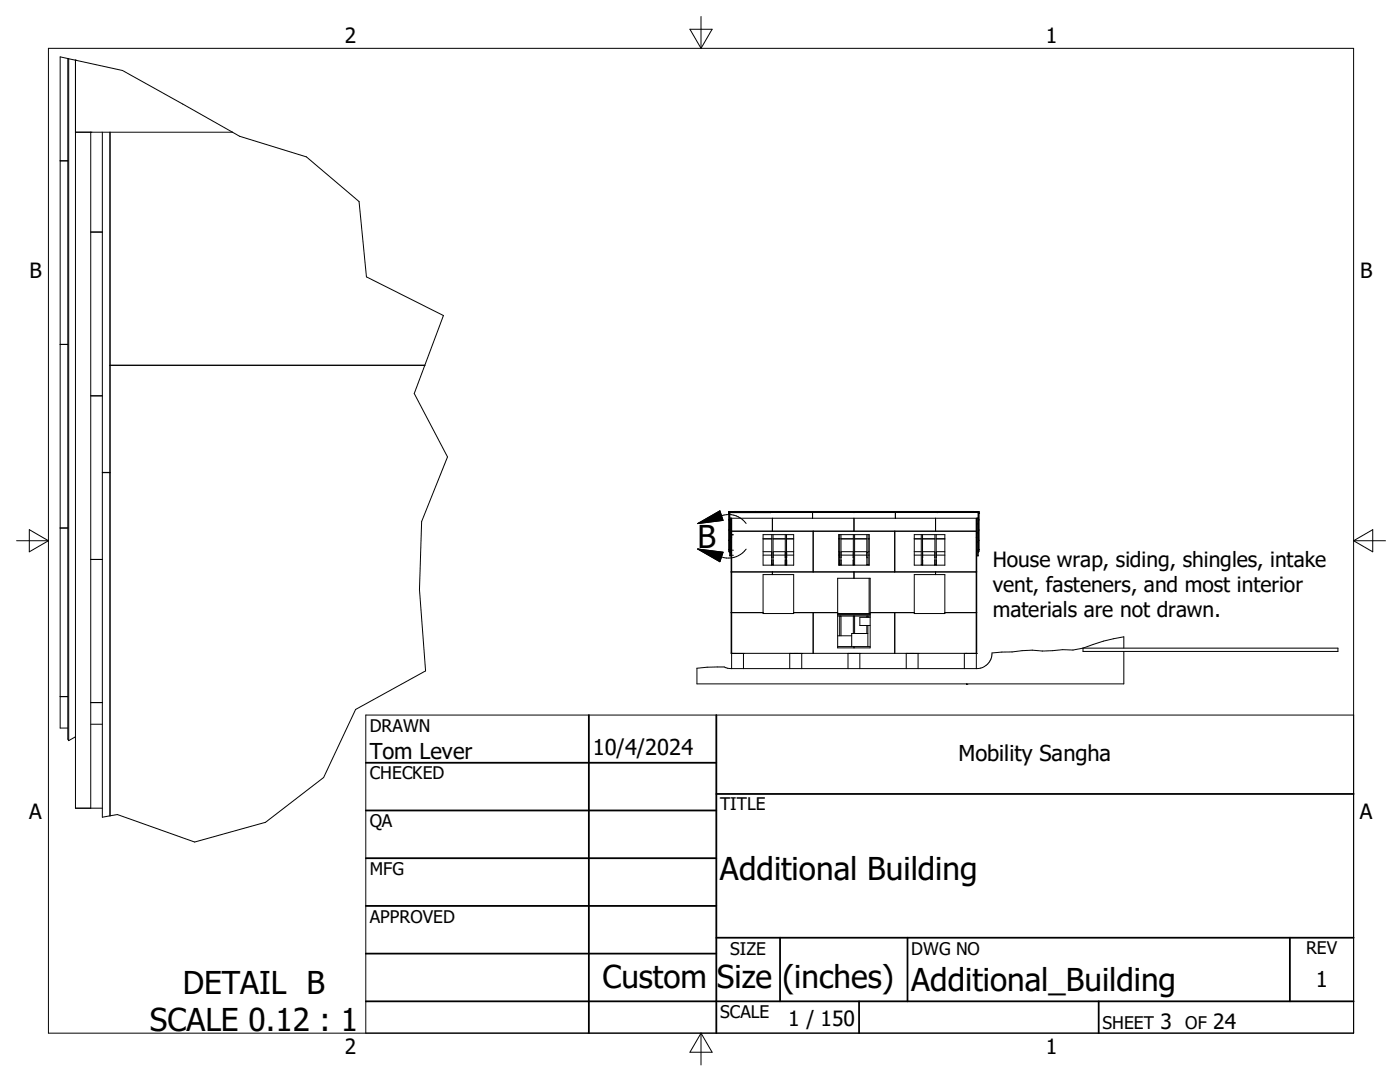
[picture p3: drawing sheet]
<svg xmlns="http://www.w3.org/2000/svg" width="279mm" height="216mm" viewBox="0 0 279 216" stroke-linecap="round" stroke-linejoin="round" font-family="sans-serif">
<g fill="none" stroke="#000" stroke-width=".2">
<path d="M9.7 9.6h260.4v196.6h-260.4zM13.5 11.7l-1.5-.4v134h1.5M13.5 11.7h.2M13.5 11.7v135.8l.2 .3M13.7 11.7l1.4 .3M13.7 11.7v136.1M15.1 12h.1M15.1 12v149.3h5.3M15.1 12l9.3 2.1 22 12.3M137.7 5.8h4.4l-2.2 3.8zM139.9 3.3v6.3M12 32.1h1.5"/>
<path d="M15.1 26.4h31.3M18.1 26.4h.1M18.1 26.4v134.9M20.4 26.4v136.7l1.6-.3M22 26.4v136.4M46.4 26.4l1.4 .8 13.4 4.1 10.5 8.9 1.4 15 15.4 7.8-5.8 15.5 6.6 12.7-5.2 12.9-.4 13.5 1.2 16.3-13.9 7.7-6.4 13.5-11.6 9-14.2 3.9-15.4-5.5-1.4 .3M18.1 46.3h2.3M12 68.7h1.5M18.1 79h2.3M22 72.9h62.8M20.4 94.3h1.6M3.3 107.9h6.4"/>
<path d="M5.8 105.7l3.9 2.2-3.9 2.2zM12 105.4h1.5M18.1 111.6h2.3M139.2 104.5l4.5-2.6 .6 1.9zM139.2 109.6l4.8 1.5a4.3 4.3 0 0 0 4.9-1.5M139.2 109.6l5.1 .6-.6 1.9zM145.4 109.7h.1M145.4 107.8h.1M145.4 105.8h.1M145.4 103.7h.1M145.4 102.5h.1M145.5 102.2h.1"/>
<path d="M145.5 102.3h49.8M145.5 102.2h49.8M145.5 110l-.1-7.9h50l-.1 7.9M145.5 110.1v.1M145.5 102.3h.1M145.6 102.3h-.1M145.6 102.3h.1M145.6 102.3v8.6h.3M145.6 103.4h49.6M145.6 110.1l-.1 .1M145.8 103.4h.1M145.8 110h.1"/>
<path d="M145.8 109.7h.1M145.8 108.2h.1M145.8 106.3h.1M145.8 104.5h.1M145.8 103.4v7.5M145.9 103.4v27h49v-27M145.9 114.1h49M145.9 107.2h.1M146 103.4v30M146 106h48.8M146.1 106.7h.1M146.2 109.8h.1"/>
<path d="M146.2 110.8h.1M146.2 106.7h.1M146.5 102.1h.1M148.9 104.4a4.3 4.3 0 0 0-4.9-1.5l-4.8 1.6M150.8 102.1h.1M152.3 114.7h6.1v7.7h-6.1zM152.3 110.1h1.7M152.3 110.8h1.7M152.3 107.5h1.7M152.3 106.7h6.1v6.1h-6.1zM153.8 102.1v.2M154 110.3h.1"/>
<path d="M154 111.3h.1M154 111.8h.1M154 106.7v6.1M154 112.6h.3M154.1 103.4v2.6M154.1 114.1v.6M154.3 110.3v1M154.3 111.8v1M154.3 106.7v6.1M154.3 110.1h2.4M154.3 107.5h2.4M154.3 110.8h2.4"/>
<path d="M156.7 110.3h.1M156.7 111.3h.1M156.7 111.8h.1M156.7 106.7v6.1M156.7 112.6h.3M157 110.3v1M157 111.8v1M157 106.7v6.1M157 110.1h1.4M157 107.5h1.4M157 110.8h1.4M157.3 102.1h.1"/>
<path d="M162.2 102.3v1.1M162.3 106v8.1M163.7 102.1h.1M167.2 115.4h6.5v13.9h-6.5zM167.4 106.7h6.1v6.1h-6.1zM167.4 110.1h.2M167.4 110.8h.2M167.4 107.5h.2M167.6 106.7v6.1M167.6 110.3v1M167.6 111.8v1M167.6 112.6h.2"/>
<path d="M167.8 106.7l.1 6.1M167.8 110.3h.1M167.8 111.3h.1M167.8 111.8h.1M167.8 110.1h2.5M167.8 107.5h2.5M167.9 110.8h2.4M170.2 102.1h.1M170.3 110.3h.1M170.3 111.3h.1M170.3 111.8h.1M170.3 106.7v6.1"/>
<path d="M170.3 112.6h.3M170.4 102.1v.2M170.4 103.4v2.6M170.4 114.1v1.3M170.6 106.7v6.1M170.6 110.1h2.4M170.6 110.8h2.4M170.6 107.5h2.4M173 110.3h.1M173 111.3h.1M173 106.7v6.1M173 112.6h.3"/>
<path d="M173.3 106.7v6.1M173.3 110.1h.2M173.3 110.8h.2M173.3 107.5h.2M173.5 115.4v7M176.6 102.1h.1M178.6 106v8.1M178.7 102.3v1.1M182.5 114.7h6.1v7.7h-6.1zM182.5 110.1h1.4M182.5 110.8h1.4M182.5 107.5h1.4"/>
<path d="M182.5 106.7h6.1v6.1h-6.1zM183 102.1h.1M183.9 106.7v6.1M183.9 112.6h.2M184.1 110.3v1M184.1 111.8v1M184.1 106.7v6.1M184.1 110.1h2.5M184.1 107.5h2.5M184.1 110.8h2.5M186.6 110.3v1M186.6 111.8v1"/>
<path d="M186.6 106.7v6.1M186.6 112.6h.2M186.7 103.4v2.6M186.7 114.1v.6M186.8 110.3h.1M186.8 111.3h.1M186.8 111.8h.1M186.8 106.7l.1 6.1M186.8 110.1h1.8M186.8 107.5h1.8M186.9 110.8h1.7M187 102.1v.2"/>
<path d="M189.5 102.1h.1M194.3 102.1h.1M194.8 103.4v30M194.8 107.2h.1M194.9 110h.2M194.9 109.7h.2M194.9 108.2h.2M194.9 106.3h.2M194.9 104.5h.2M195.1 103.4h.1M195.1 103.4v7.5M195.2 102.3h.1"/>
<path d="M195.2 102.3v8.6h-.3M195.2 110.1l.1-8h-49.8v8.1M195.3 102.5h.1M195.3 109.7h.1M195.3 107.8h.1M195.3 105.8h.1M195.3 103.7h.1M270.1 107.9h6.4M270.1 107.9l3.9-2.2v4.4zM12 139h1.5M145.9 122.2h6.4M146 130.4h.1"/>
<path d="M146.3 130.4h.1M146.8 130.4h.1M148.4 130.4h.1M148.4 130.4v3M157.6 130.4h.1M157.6 130.4v3M158.4 122.2h8.8M158.5 130.4h.1M159.1 130.4h.1M160 130.4h.1M160 130.4v3M162.3 122.2v8.2"/>
<path d="M167.2 129h6.5M167.2 122.9h6.5M167.2 122.7h6.5M167.2 122.4h6.5M167.2 126.9h2.8M167.6 122.9v4M167.8 122.9v4M169.2 130.4h.1M169.2 130.4v3M169.7 130.4h.1M170.3 122.9v3.5M170.3 130.4h.1"/>
<path d="M170.4 129v.3M170.6 122.9v3.5M170.6 130.4h.1M171.1 130.4h.1M171.6 130.4h.1M171.6 130.4v3M173 122.9v.3M173 124.8v1.6M173.2 126.4h-3.2v2.6M173.2 124.8v4.2M173.3 122.9v.3M173.7 123.2h-2.1v1.6h2.1"/>
<path d="M173.7 122.2h8.8M178.6 122.2v8.2M180.9 130.4h.1M180.9 130.4v3M181.7 130.4h.1M182.3 130.4h.1M183.2 130.4h.1M183.2 130.4v3M188.6 122.2h6.3M192.5 130.4h.1M192.5 130.4v3M192.9 136.5h.1"/>
<path d="M192.9 130.4h.1M193 136.5h.1M193 130.4h.1M194 130.4h.1M194.6 130.4h.1M194.8 130.4h.1M216.1 129.3h50.9v.7h-50.9zM216.1 129.3l-2 .4-2-.1-4.1 .3-2-.2-8 .6a3 3 0 0 1-3.1 3.1h-49l-1.4-.3h-3.4l-2 .2v3.2h85.2v-6.5M216.1 129.3a34.7 34.7 0 0 1 8.2-2.2v2.2M15.1 147l-1.4 .8M18.1 144.5h2.3M18.1 140.2h2.3"/>
<path d="M270.1 142.7h-197.1v63.5M139.9 206.2v6.3M139.9 206.2l2.2 3.8h-4.4z"/>
</g>
<g fill="none" stroke="#000" stroke-width=".36">
<path d="M73 152.2h70M117.5 142.7v63.5M143 158.4h127.1M143 142.7v63.5M73 161.7h70M73 171.2h70M73 180.8h70M73 190.3h70M73 199.8h197.1M143 187.1h127.1M155.7 187.1v12.7M171.4 199.8v6.4"/>
<path d="M181.1 187.1v12.7M219.3 199.8v6.4M257.4 187.1v12.7"/>
</g>
<path d="M139.2 104.5l4.5-2.6 .6 1.9zM139.2 109.6l5.1 .6-.6 1.9z" fill="#000" stroke="#000" stroke-width=".2"/>
<g font-size="6.3">
<text x="139.2" y="109.3">B</text>
<text x="143.7" y="175.6">Additional Building</text>
<text x="120.2" y="197.1">Custom Size (inches)</text>
<text x="181.9" y="197.7">Additional_Building</text>
<text x="36.5" y="198.2">DETAIL B</text>
<text x="29.9" y="205.7">SCALE 0.12 : 1</text>
</g>
<g font-size="4.4">
<text x="73.8" y="151.4">Tom Lever</text>
<text x="118.3" y="150.7">10/4/2024</text>
<text x="191.3" y="151.8">Mobility Sangha</text>
<text x="262.6" y="196.9">1</text>
</g>
<g font-size="4.2">
<text x="68.8" y="8.6">2</text>
<text x="208.7" y="8.6">1</text>
<text x="5.9" y="55.5">B</text>
<text x="271.4" y="55.5">B</text>
<text x="198.1" y="113.1">House wrap, siding, shingles, intake</text>
<text x="198.1" y="118.2">vent, fasteners, and most interior</text>
<text x="198.1" y="123.1">materials are not drawn.</text>
<text x="5.8" y="163.4">A</text>
<text x="271.4" y="163.4">A</text>
<text x="157.3" y="204.7">1 / 150</text>
<text x="231.6" y="205.3">3</text>
<text x="242.1" y="205.3">24</text>
<text x="68.8" y="210.2">2</text>
<text x="208.7" y="210.2">1</text>
</g>
<g font-size="3.5">
<text x="73.8" y="146">DRAWN</text>
<text x="73.8" y="155.5">CHECKED</text>
<text x="143.7" y="161.7">TITLE</text>
<text x="73.8" y="165.1">QA</text>
<text x="73.8" y="174.6">MFG</text>
<text x="73.8" y="184.1">APPROVED</text>
<text x="145.7" y="190.5">SIZE</text>
<text x="181.9" y="190.5">DWG NO</text>
<text x="260.6" y="190.4">REV</text>
<text x="143.7" y="203.1">SCALE</text>
<text x="220" y="205.3">SHEET</text>
<text x="236.5" y="205.3">OF</text>
</g>
</svg>
